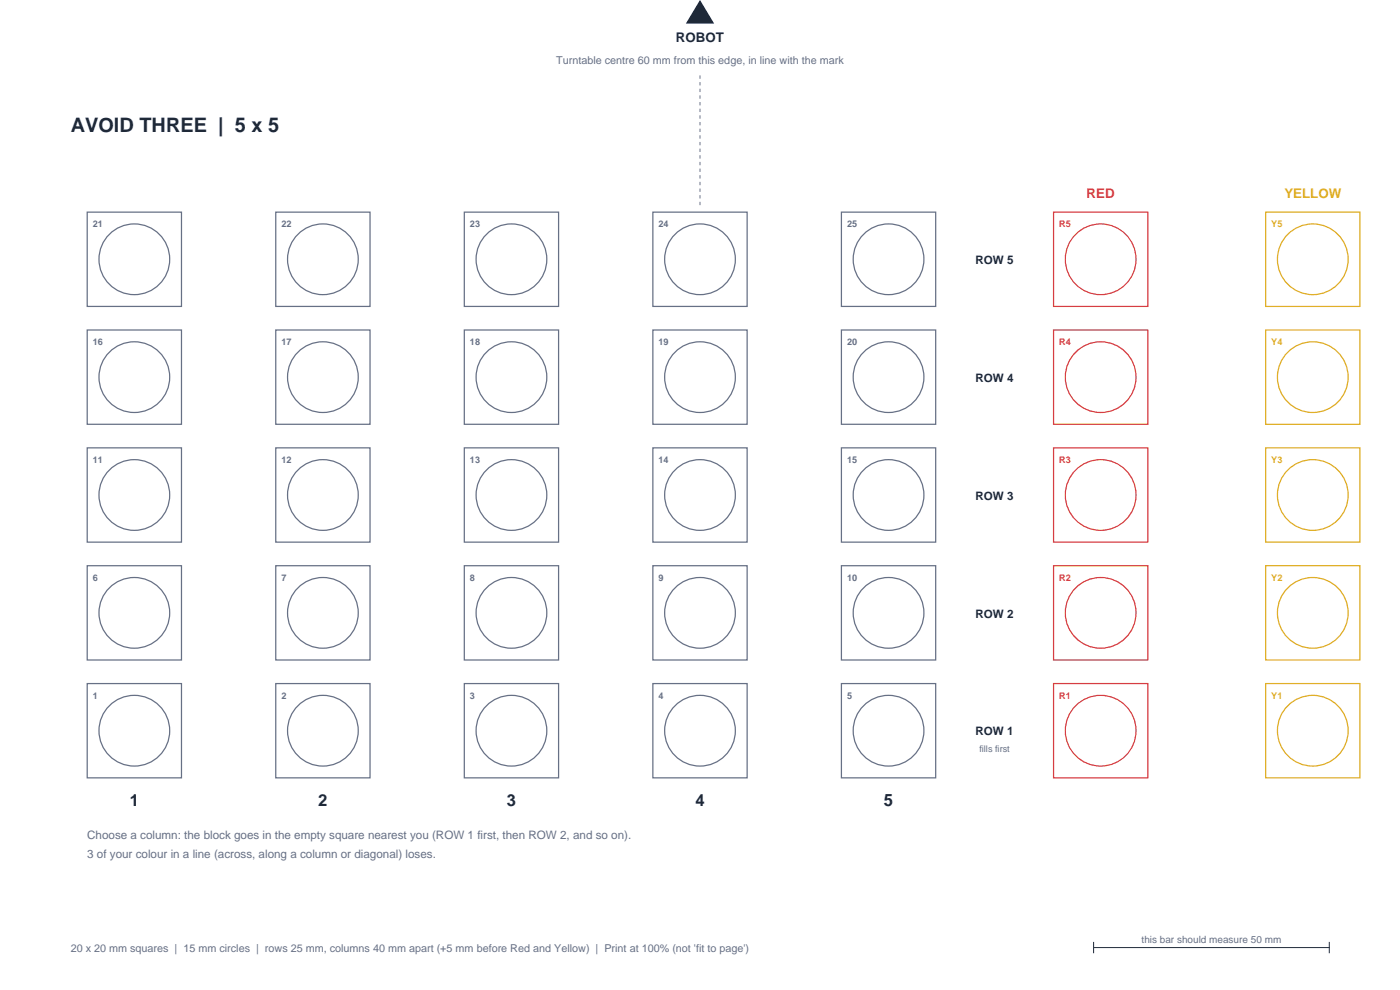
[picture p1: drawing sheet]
<svg xmlns="http://www.w3.org/2000/svg" width="297mm" height="210mm" viewBox="0 0 297 210" stroke-linecap="round" stroke-linejoin="round" font-family="sans-serif">
<path d="M148.5 0l3 5h-6z" fill="#1f2938"/>
<path d="M148.5 16v28" fill="none" stroke="#667085" stroke-width=".21" stroke-dasharray=".7 .7" stroke-linecap="butt"/>
<g fill="none" stroke="#667085" stroke-width=".26">
<path d="M18.5 45h20v20h-20zM58.5 45h20v20h-20zM98.5 45h20v20h-20zM138.5 45h20v20h-20zM178.5 45h20v20h-20zM18.5 70h20v20h-20zM58.5 70h20v20h-20zM98.5 70h20v20h-20zM138.5 70h20v20h-20zM178.5 70h20v20h-20zM18.5 95h20v20h-20zM58.5 95h20v20h-20z"/>
<path d="M98.5 95h20v20h-20zM138.5 95h20v20h-20zM178.5 95h20v20h-20zM18.5 120h20v20h-20zM58.5 120h20v20h-20zM98.5 120h20v20h-20zM138.5 120h20v20h-20zM178.5 120h20v20h-20zM18.5 145h20v20h-20zM58.5 145h20v20h-20zM98.5 145h20v20h-20zM138.5 145h20v20h-20z"/>
<path d="M178.5 145h20v20h-20z"/>
<circle cx="28.5" cy="55" r="7.5"/>
<circle cx="68.5" cy="55" r="7.5"/>
<circle cx="108.5" cy="55" r="7.5"/>
<circle cx="148.5" cy="55" r="7.5"/>
<circle cx="188.5" cy="55" r="7.5"/>
<circle cx="28.5" cy="80" r="7.5"/>
<circle cx="68.5" cy="80" r="7.5"/>
<circle cx="108.5" cy="80" r="7.5"/>
<circle cx="148.5" cy="80" r="7.5"/>
<circle cx="188.5" cy="80" r="7.5"/>
<circle cx="28.5" cy="105" r="7.5"/>
<circle cx="68.5" cy="105" r="7.5"/>
<circle cx="108.5" cy="105" r="7.5"/>
<circle cx="148.5" cy="105" r="7.5"/>
<circle cx="188.5" cy="105" r="7.5"/>
<circle cx="28.5" cy="130" r="7.5"/>
<circle cx="68.5" cy="130" r="7.5"/>
<circle cx="108.5" cy="130" r="7.5"/>
<circle cx="148.5" cy="130" r="7.5"/>
<circle cx="188.5" cy="130" r="7.5"/>
<circle cx="28.5" cy="155" r="7.5"/>
<circle cx="68.5" cy="155" r="7.5"/>
<circle cx="108.5" cy="155" r="7.5"/>
<circle cx="148.5" cy="155" r="7.5"/>
<circle cx="188.5" cy="155" r="7.5"/>
</g>
<g fill="none" stroke="#d63d43" stroke-width=".26">
<path d="M223.5 45h20v20h-20zM223.5 70h20v20h-20zM223.5 95h20v20h-20zM223.5 120h20v20h-20zM223.5 145h20v20h-20z"/>
<circle cx="233.5" cy="55" r="7.5"/>
<circle cx="233.5" cy="80" r="7.5"/>
<circle cx="233.5" cy="105" r="7.5"/>
<circle cx="233.5" cy="130" r="7.5"/>
<circle cx="233.5" cy="155" r="7.5"/>
</g>
<g fill="none" stroke="#e0af24" stroke-width=".26">
<path d="M268.5 45h20v20h-20zM268.5 70h20v20h-20zM268.5 95h20v20h-20zM268.5 120h20v20h-20zM268.5 145h20v20h-20z"/>
<circle cx="278.5" cy="55" r="7.5"/>
<circle cx="278.5" cy="80" r="7.5"/>
<circle cx="278.5" cy="105" r="7.5"/>
<circle cx="278.5" cy="130" r="7.5"/>
<circle cx="278.5" cy="155" r="7.5"/>
</g>
<path d="M232 199.8v2.4M282 199.8v2.4M232 201h50" fill="none" stroke="#1f2938" stroke-width=".21"/>
<text font-size="4.2" fill="#1f2938" x="15" y="28">AVOID THREE | 5 x 5</text>
<g font-size="3.5" fill="#1f2938">
<text x="27.5" y="171">1</text>
<text x="67.5" y="171">2</text>
<text x="107.5" y="171">3</text>
<text x="147.5" y="171">4</text>
<text x="187.5" y="171">5</text>
</g>
<text font-size="2.8" fill="#1f2938" x="143.4" y="9">ROBOT</text>
<text font-size="2.8" fill="#d63d43" x="230.5" y="42">RED</text>
<text font-size="2.8" fill="#e0af24" x="272.5" y="42">YELLOW</text>
<g font-size="2.5" fill="#1f2938">
<text x="207" y="56">ROW 5</text>
<text x="207" y="81">ROW 4</text>
<text x="207" y="106">ROW 3</text>
<text x="207" y="131">ROW 2</text>
<text x="207" y="156">ROW 1</text>
</g>
<g font-size="2.5" fill="#667085">
<text x="18.5" y="178">Choose a column: the block goes in the empty square nearest you (ROW 1 first, then ROW 2, and so on).</text>
<text x="18.5" y="182">3 of your colour in a line (across, along a column or diagonal) loses.</text>
</g>
<g font-size="2.3" fill="#667085">
<text x="118" y="13.5">Turntable centre 60 mm from this edge, in line with the mark</text>
<text x="15" y="202">20 x 20 mm squares | 15 mm circles | rows 25 mm, columns 40 mm apart (+5 mm before Red and Yellow) | Print at 100% (not 'fit to page')</text>
</g>
<text font-size="2.1" fill="#667085" x="242.2" y="200">this bar should measure 50 mm</text>
<g font-size="1.9" fill="#667085">
<text x="19.7" y="48.2">21</text>
<text x="59.7" y="48.2">22</text>
<text x="99.7" y="48.2">23</text>
<text x="139.7" y="48.2">24</text>
<text x="179.7" y="48.2">25</text>
<text x="19.7" y="73.2">16</text>
<text x="59.7" y="73.2">17</text>
<text x="99.7" y="73.2">18</text>
<text x="139.7" y="73.2">19</text>
<text x="179.7" y="73.2">20</text>
<text x="19.7" y="98.2">11</text>
<text x="59.7" y="98.2">12</text>
<text x="99.7" y="98.2">13</text>
<text x="139.7" y="98.2">14</text>
<text x="179.7" y="98.2">15</text>
<text x="19.7" y="123.2">6</text>
<text x="59.7" y="123.2">7</text>
<text x="99.7" y="123.2">8</text>
<text x="139.7" y="123.2">9</text>
<text x="179.7" y="123.2">10</text>
<text x="19.7" y="148.2">1</text>
<text x="59.7" y="148.2">2</text>
<text x="99.7" y="148.2">3</text>
<text x="139.7" y="148.2">4</text>
<text x="179.7" y="148.2">5</text>
<text x="207.8" y="159.5">fills first</text>
</g>
<g font-size="1.9" fill="#d63d43">
<text x="224.7" y="48.2">R5</text>
<text x="224.7" y="73.2">R4</text>
<text x="224.7" y="98.2">R3</text>
<text x="224.7" y="123.2">R2</text>
<text x="224.7" y="148.2">R1</text>
</g>
<g font-size="1.9" fill="#e0af24">
<text x="269.7" y="48.2">Y5</text>
<text x="269.7" y="73.2">Y4</text>
<text x="269.7" y="98.2">Y3</text>
<text x="269.7" y="123.2">Y2</text>
<text x="269.7" y="148.2">Y1</text>
</g>
</svg>
